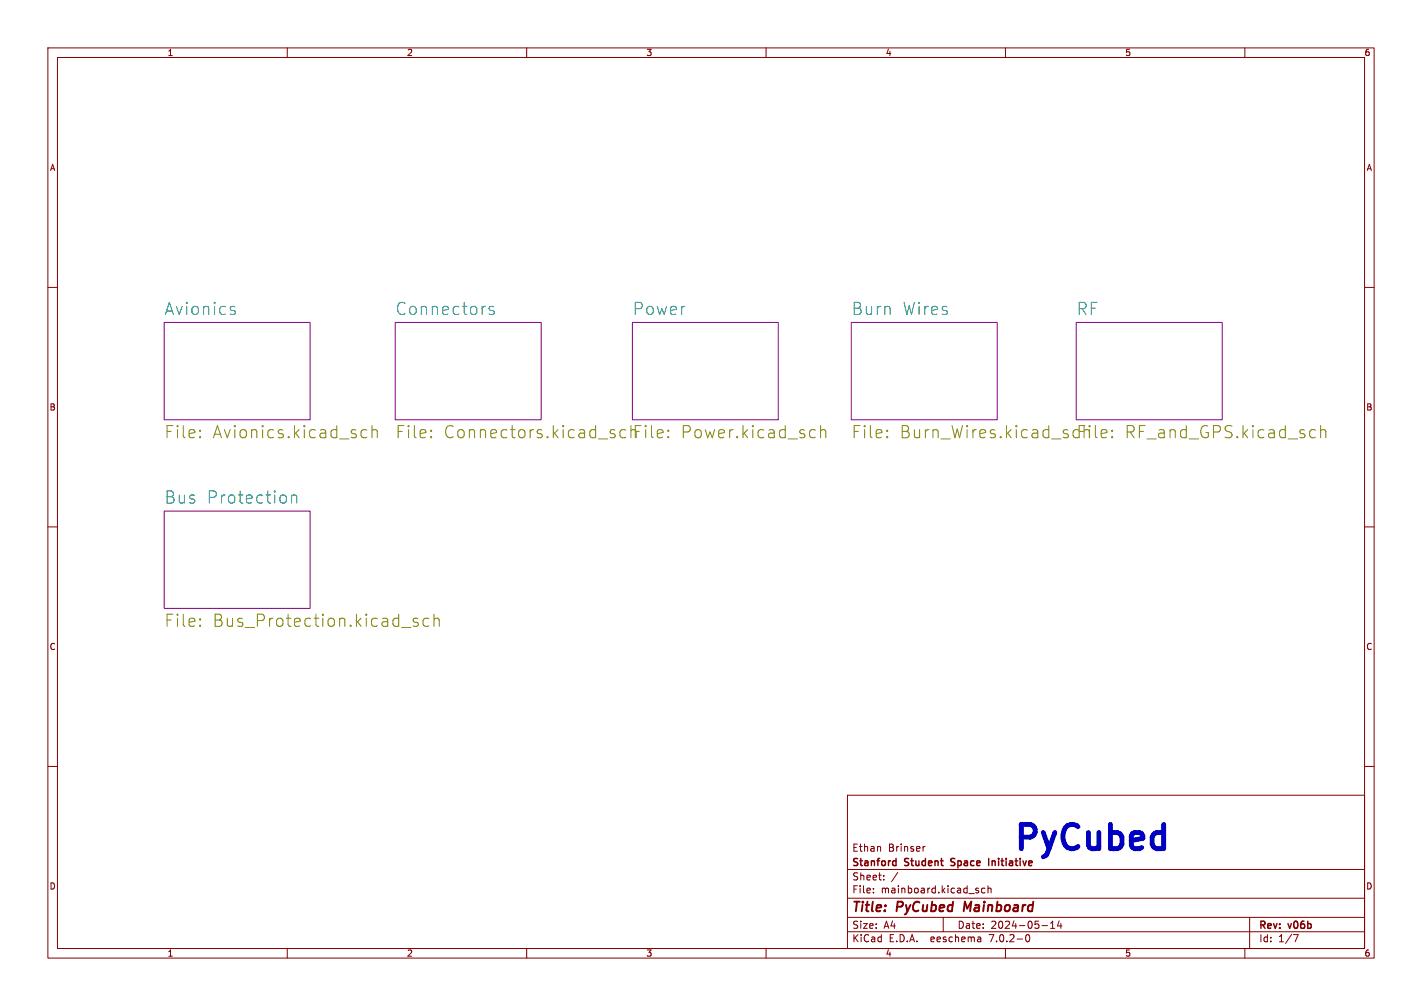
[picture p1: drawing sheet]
<svg xmlns="http://www.w3.org/2000/svg" width="297mm" height="210mm" viewBox="0 0 297 210" stroke-linecap="round" stroke-linejoin="round" font-family="sans-serif">
<g fill="none" stroke="#840000" stroke-width=".21">
<path d="M10 10h277v190h-277zM12 12h273v186h-273zM60 10v2M110 10v2M160 10v2M210 10v2M260 10v2M10 60h2M285 60h2M10 110h2M285 110h2M10 160h2"/>
<path d="M285 160h2M177 166h108v32h-108zM193.2 176.7l-.4 .3M60 198v2M110 198v2M160 198v2M177 194.5h108M177 191.5h108M177 187.5h108M177 181.5h108M182.4 186.3v.1M182.4 185.5v.1"/>
<path d="M184.6 183.6v.1M184.6 182.8v.1M197 191.5v3M204.2 185.9l.2 .2-.2 .3M204.2 185.4l.2 .1M204.6 195.6l.3 .2v.8M204.9 196.5l-.5 .1M204.9 196h-.5M205.7 185.5l-.4-.1-.3 .3 .1 .6h.6M206.4 185.5l.2-.1 .3 .1 .1 .9M206.4 184.9v1.5M210 198v2"/>
<path d="M214.4 195.2l.2-.1a.8 .8 0 0 1 .5 .8 .8 .8 0 0 1-.5 .7l-.2-.1-.2-.5zM217.6 193.2h1.2M219.4 193.8h.9M219.4 192.7l.5-.4v1.5M221.2 192.2l-.3 1.1h.9M221.6 192.8v1M260 198v2M261 191.5v6.5M270.1 195.1h1l-.6 1.5"/>
</g>
<path d="M206.5 179.2v1.5" fill="none" stroke="#840000" stroke-width=".3"/>
<g fill="#fff" stroke="#fff" stroke-width=".21">
<path d="M34.3 67.3h30.5v20.3h-30.5z"/>
<path d="M132.1 67.3h30.5v20.3h-30.5z"/>
<path d="M82.5 67.3h30.5v20.3h-30.5z"/>
<path d="M224.8 67.3h30.5v20.3h-30.5z"/>
<path d="M177.8 67.3h30.5v20.3h-30.5z"/>
<path d="M34.3 106.7h30.5v20.3h-30.5z"/>
</g>
<path d="M34.3 67.3h30.5v20.3h-30.5zM82.5 67.3h30.5v20.3h-30.5zM132.1 67.3h30.5v20.3h-30.5zM177.8 67.3h30.5v20.3h-30.5zM224.8 67.3h30.5v20.3h-30.5zM34.3 106.7h30.5v20.3h-30.5z" fill="none" stroke="#840084" stroke-width=".21"/>
<path d="M48.4 64.8l.6 .1 .2 .4-.4 .4h-.5M48.4 64l.6 .1M103.1 64.1l-.6-.1-.4 .3 .2 .4 .8 .2 .1 .3-.1 .3-.2 .2-.8-.2M60.9 103.3v1.7M60.9 103.6a.63 .63 0 0 1 1.1 .1v1.3" fill="none" stroke="#008484" stroke-width=".21"/>
<g fill="none" stroke="#848400" stroke-width=".21">
<path d="M41.8 91.1l.1 .2-.1 .1M41.8 89.8l.1 .1-.1 .2M76.6 89.8l-.7-.1-.5 .5v.7l.3 .4 .2 .1 .7-.1M77.7 89.9a.63 .63 0 0 1 1.1 .2v1.3M77.7 88.8v2.6M90 91.1l.2 .2-.2 .1M90 89.8l.2 .1-.2 .2M128.1 90.5l.4 .4-.1 .4-.3 .1M128.1 89.7l.3 .1M130.7 89.8l-.7-.1-.5 .5v.7l.2 .4 .3 .1 .7-.1M139.6 91.1l.1 .2-.1 .1M139.6 89.8l.1 .1-.1 .2"/>
<path d="M169.6 89.7l.7 .1M170.3 91.3l-.7 .1M171.4 89.9a.63 .63 0 0 1 1.1 .2v1.3M171.4 88.8v2.6M185.3 91.1l.1 .2-.1 .1M185.3 89.8l.1 .1-.1 .2M232.3 91.1l.1 .2-.1 .1M232.3 89.8l.1 .1-.1 .2M274 89.7l.7 .1M274.7 91.3l-.7 .1M275.8 89.9a.63 .63 0 0 1 1.1 .2v1.3M275.8 88.8v2.6"/>
<path d="M41.8 130.5l.1 .1-.1 .2M41.8 129.2l.1 .1-.1 .1M87.3 129.2l-.6-.1-.4 .3 .1 .4 .9 .2 .1 .3-.1 .3-.3 .2-.7-.2M89.6 129.2l-.8-.1-.4 .4v.8l.2 .3 .2 .2 .8-.2M90.7 129.3a.63 .63 0 0 1 1 .1v1.4M90.7 128.2v2.6"/>
</g>
<text font-size="7.1" fill="#0000c2" x="212.1" y="177.8">PyCubed</text>
<g font-size="3.5" fill="#008484">
<text x="34.3" y="66">Avionics</text>
<text x="82.5" y="66">Connectors</text>
<text x="132.1" y="66">Power</text>
<text x="177.8" y="66">Burn</text>
<text x="188.3" y="66">Wires</text>
<text x="224.8" y="66">RF</text>
<text x="34.3" y="105.3">Bus</text>
<text x="43" y="105.3">Protection</text>
</g>
<g font-size="3.5" fill="#848400">
<text x="34.3" y="91.6">File:</text>
<text x="44.2" y="91.6">Avionics.kicad_sch</text>
<text x="82.5" y="91.6">File:</text>
<text x="92.5" y="91.6">Connectors.kicad_sch</text>
<text x="132.1" y="91.6">File:</text>
<text x="142" y="91.6">Power.kicad_sch</text>
<text x="177.8" y="91.6">File:</text>
<text x="187.7" y="91.6">Burn_Wires.kicad_sch File:</text>
<text x="234.7" y="91.6">RF_and_GPS.kicad_sch</text>
<text x="34.3" y="131">File:</text>
<text x="44.2" y="131">Bus_Protection.kicad_sch</text>
</g>
<g font-size="2.8" fill="#840000">
<text x="178" y="190.8">Title:</text>
<text x="187.4" y="190.8">PyCubed</text>
<text x="202" y="190.8">Mainboard</text>
</g>
<g font-size="2.1" fill="#840000">
<text x="178" y="177.9">Ethan</text>
<text x="185.5" y="177.9">Brinser</text>
<text x="178" y="183.9">Sheet:</text>
<text x="178" y="181.1">Stanford</text>
<text x="186.2" y="183.9">/</text>
<text x="189.1" y="181.1">Student</text>
<text x="199.2" y="181.1">Space</text>
<text x="207.5" y="181.1">Initiative</text>
<text x="178" y="186.6">File:</text>
<text x="184" y="186.6">mainboard.kicad_sch</text>
<text x="178" y="196.8">KiCad</text>
<text x="178" y="194">Size:</text>
<text x="184.6" y="194">A4</text>
<text x="185.7" y="196.8">E.D.A.</text>
<text x="194.4" y="196.8">eeschema</text>
<text x="200" y="194">Date:</text>
<text x="206.7" y="196.8">7.0.2-0</text>
<text x="206.9" y="194">2024-05-14</text>
<text x="263" y="194.2">Rev:</text>
<text x="263" y="196.8">Id:</text>
<text x="267" y="196.8">1/7</text>
<text x="269.2" y="194.2">v06b</text>
</g>
<g font-size="1.8" fill="#840000">
<text x="35" y="11.8">1</text>
<text x="85" y="11.8">2</text>
<text x="135" y="11.8">3</text>
<text x="185" y="11.8">4</text>
<text x="235" y="11.8">5</text>
<text x="285" y="11.8">6</text>
<text x="10.4" y="35.8">A</text>
<text x="285.4" y="35.8">A</text>
<text x="10.3" y="85.8">B</text>
<text x="285.3" y="85.8">B</text>
<text x="10.3" y="135.8">C</text>
<text x="285.3" y="135.8">C</text>
<text x="10.3" y="185.8">D</text>
<text x="285.3" y="185.8">D</text>
<text x="35" y="199.8">1</text>
<text x="85" y="199.8">2</text>
<text x="135" y="199.8">3</text>
<text x="185" y="199.8">4</text>
<text x="235" y="199.8">5</text>
<text x="285" y="199.8">6</text>
</g>
</svg>
